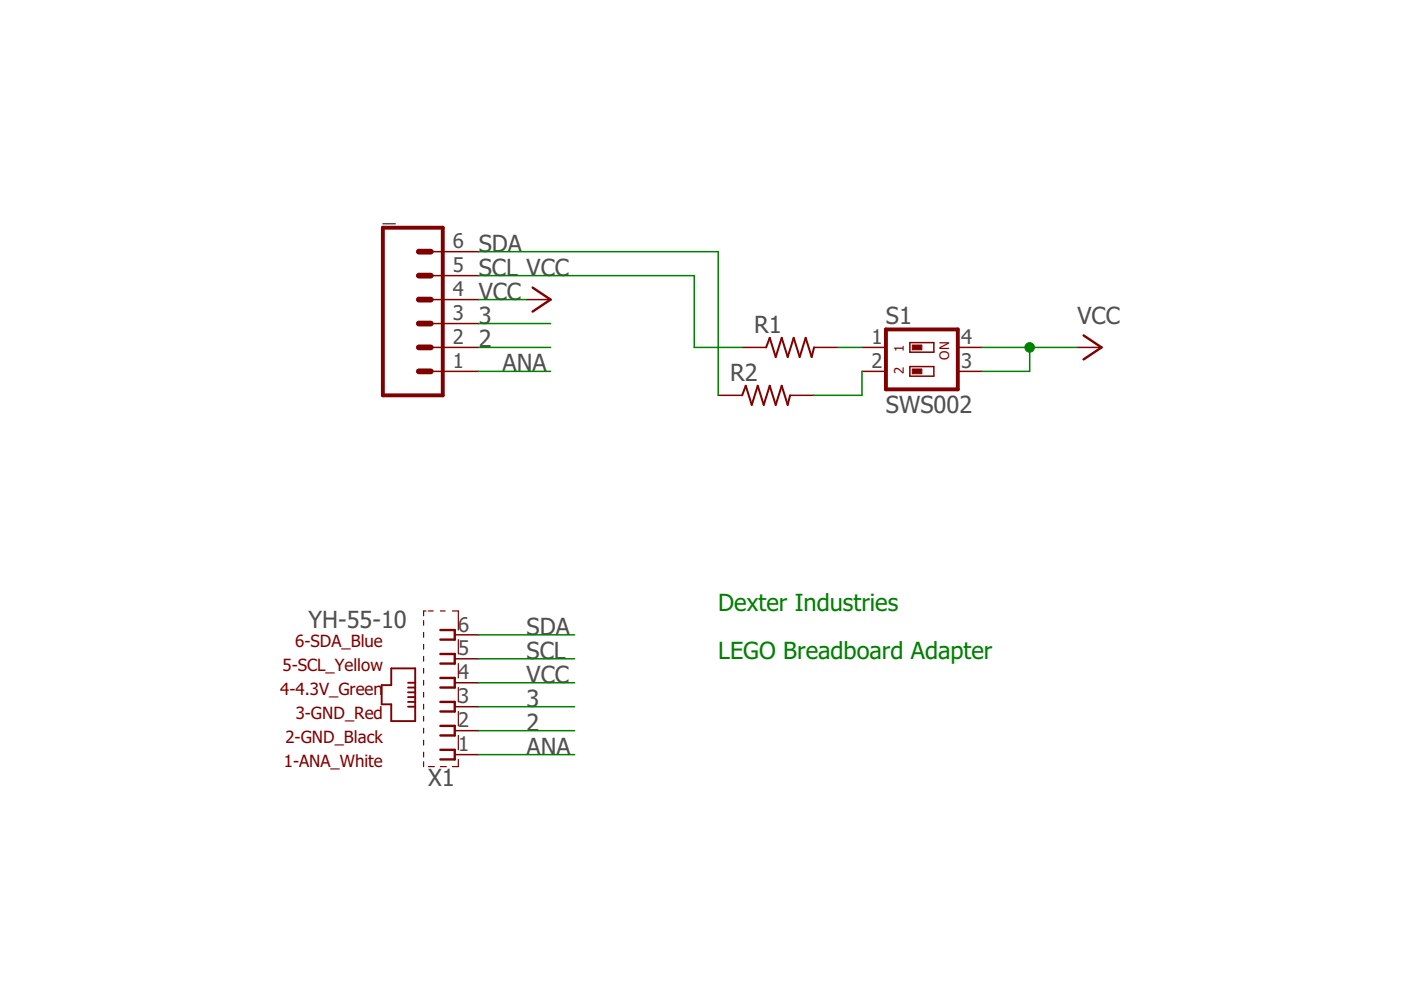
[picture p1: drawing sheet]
<svg xmlns="http://www.w3.org/2000/svg" width="297mm" height="210mm" viewBox="0 0 297 210" stroke-linecap="round" stroke-linejoin="round" font-family="sans-serif">
<g fill="none" stroke="#800000" stroke-width=".25">
<path d="M89.8 131.6v1M89.8 134.1v1M89.8 136.6v1M89.8 139.2v1M90.3 129.5h-.5v1.1M90.8 129.5h1M93.4 129.5h1M95.9 129.5h1.3v4.1M97.2 135.6v3.1M89.8 141.7v1M89.8 144.3v1M89.8 146.8v1"/>
<path d="M89.8 149.3v1M89.8 151.9v1M89.8 154.4v1M89.8 157v1M89.8 159.5v1M97.2 140.7v3M97.2 145.8v3M97.2 150.9v3M97.2 155.9v3.1M89.8 161.5v1M90.8 162.5h1.3M93.4 162.5h1.2"/>
<path d="M97.2 161v1.5h-1.3"/>
</g>
<path d="M112.9 61l3.8 2.5-3.8 2.6M229.7 71.1l3.9 2.6-3.9 2.5M93.4 133.6h3v2h-3M93.4 138.7h3v2h-3M93.4 159h3v2h-3M93.4 143.7h3v2.1h-3M93.4 148.8h3v2.1h-3M93.4 153.9h3v2h-3" fill="none" stroke="#800000" stroke-width=".51"/>
<path d="M83 141.7h5v11.2h-5v-3.6h-2.1v-4h2.1zM86.5 148.8h1.5M86.5 147.8h1.5M86.5 146.8h1.5M86.5 145.8h1.5M86.5 149.8h1.5M86.5 144.8h1.5" fill="none" stroke="#800000" stroke-width=".4"/>
<g fill="none" stroke="#800000" stroke-width=".32">
<path d="M91.3 58.4h10.2M91.3 53.4h10.2M91.3 78.7h10.2M91.3 73.7h10.2M91.3 68.6h10.2M91.3 63.5h10.2M111.7 63.5h5M157.4 73.7h5M172.6 73.7h5.1M182.8 78.7h5M182.8 73.7h5M192.9 72.6h5.1v2.1h-5.1z"/>
<path d="M192.9 77.7h5.1v2.1h-5.1zM203.1 78.7h5.1M203.1 73.7h5.1M228.5 73.7h5.1M152.3 83.8h5.1M167.5 83.8h5.1M96.4 139.7h5.1M96.4 134.6h5.1M96.4 160h5.1M96.4 154.9h5.1M96.4 149.8h5.1M96.4 144.8h5.1"/>
</g>
<path d="M81.2 48.3h12.7v35.5h-12.7zM187.8 69.8h15.3v12.7h-15.3z" fill="none" stroke="#800000" stroke-width=".83"/>
<path d="M88.8 58.4h2.5M88.8 53.4h2.5M88.8 68.6h2.5M88.8 73.7h2.5M88.8 78.7h2.5M88.8 63.5h2.5" fill="none" stroke="#800000" stroke-width="1.2"/>
<g fill="#800000" stroke="#800000" stroke-width=".21">
<path d="M193.4 73.2h2.1v1h-2.1z"/>
<path d="M193.4 78.2h2.1v1h-2.1z"/>
</g>
<path d="M162.4 73.7l.8-2.1 1.3 4.1 1.2-4.1 1.3 4.1 1.3-4.1 1.2 4.1 1.3-4.1 1.3 4.1 .5-2M157.4 83.8l.7-2 1.3 4.1 1.3-4.1 1.2 4.1 1.3-4.1 1.3 4.1 1.2-4.1 1.3 4.1 .5-2.1" fill="none" stroke="#800000" stroke-width=".42"/>
<g fill="none" stroke="#008000" stroke-width=".32">
<path d="M101.5 53.4h50.8v30.4M101.5 58.4h45.7v15.3h10.2M101.5 73.7h15.2M101.5 63.5h10.2M101.5 78.7h15.2M101.5 68.6h15.2M177.7 73.7h5.1M182.8 78.7v5.1h-10.2M208.2 73.7h20.3M218.3 73.7v5h-10.1M101.5 134.6h20.3M101.5 139.7h20.3"/>
<path d="M101.5 144.8h20.3M101.5 160h20.3M101.5 154.9h20.3M101.5 149.8h20.3"/>
</g>
<circle cx="218.3" cy="73.7" r="1.02" fill="#008000" stroke="#008000" stroke-width=".21"/>
<g font-size="5" fill="#505050">
<text x="81.2" y="46.8">_</text>
<text x="101.5" y="53.4">SDA</text>
<text x="101.5" y="58.4">SCL VCC</text>
<text x="101.5" y="63.5">VCC</text>
<text x="101.5" y="68.6">3</text>
<text x="159.9" y="70.7">R1</text>
<text x="187.8" y="68.6">S1</text>
<text x="228.5" y="68.6">VCC</text>
<text x="101.5" y="73.7">2</text>
<text x="106.6" y="78.7">ANA</text>
<text x="154.8" y="80.8">R2</text>
<text x="187.8" y="87.6">SWS002</text>
<text x="65.4" y="133.1">YH-55-10</text>
<text x="111.6" y="134.6">SDA</text>
<text x="111.6" y="139.7">SCL</text>
<text x="111.6" y="144.8">VCC</text>
<text x="111.6" y="149.8">3</text>
<text x="111.6" y="154.9">2</text>
<text x="111.6" y="160">ANA</text>
<text x="90.8" y="166.6">X1</text>
</g>
<g font-size="5" fill="#008000">
<text x="152.3" y="129.5">Dexter Industries</text>
<text x="152.3" y="139.7">LEGO Breadboard Adapter</text>
</g>
<g font-size="4.3" fill="#505050">
<text x="96" y="52.6">6</text>
<text x="96" y="57.7">5</text>
<text x="96" y="62.8">4</text>
<text x="96" y="67.9">3</text>
<text x="96" y="73">2</text>
<text x="184.8" y="73">1</text>
<text x="203.8" y="73">4</text>
<text x="96" y="78">1</text>
<text x="184.8" y="78">2</text>
<text x="203.8" y="78">3</text>
<text x="97.1" y="133.9">6</text>
<text x="97.1" y="139">5</text>
<text x="97.1" y="149.1">3</text>
<text x="97.1" y="144.1">4</text>
<text x="97.1" y="154.2">2</text>
<text x="97.1" y="159.3">1</text>
</g>
<g font-size="3.6" fill="#800000">
<text x="62.6" y="137.1">6-SDA_Blue</text>
<text x="59.9" y="142.2">5-SCL_Yellow</text>
<text x="59.4" y="147.3">4-4.3V_Green</text>
<text x="62.7" y="152.4">3-GND_Red</text>
<text x="60.5" y="157.5">2-GND_Black</text>
<text x="60.2" y="162.5">1-ANA_White</text>
</g>
<g font-size="2.8" fill="#800000">
<text x="191.6" y="74.7" transform="rotate(-90 191.6 74.7)">1</text>
<text x="201.3" y="76.2" transform="rotate(-90 201.3 76.2)">ON</text>
<text x="191.6" y="79.3" transform="rotate(-90 191.6 79.3)">2</text>
</g>
</svg>
